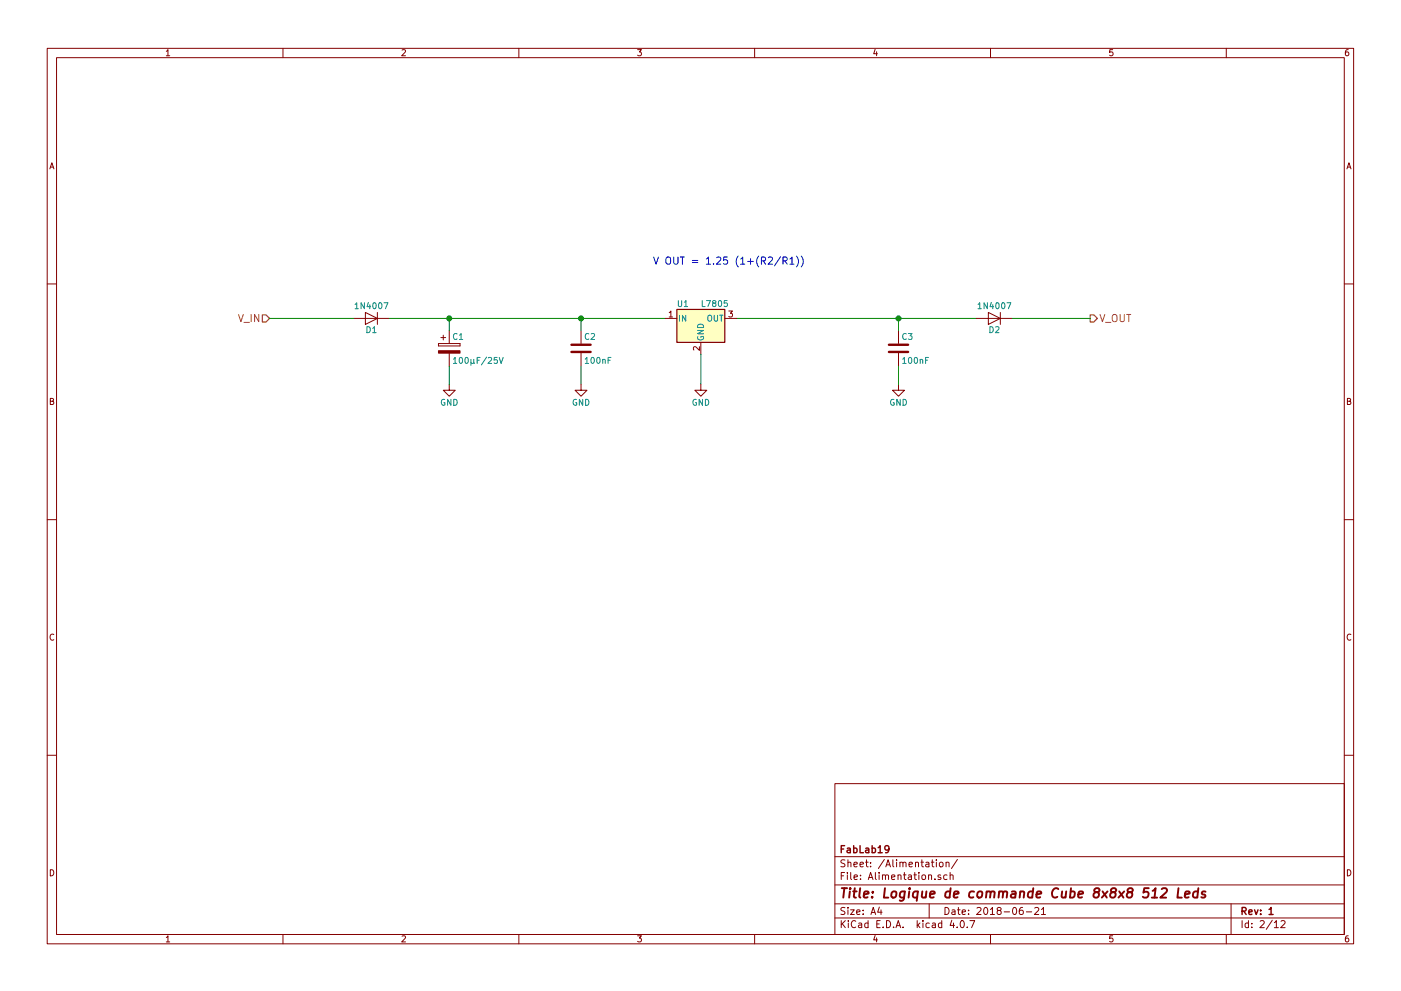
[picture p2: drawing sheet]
EESchema Schematic File Version 2
LIBS:power
LIBS:device
LIBS:switches
LIBS:relays
LIBS:motors
LIBS:transistors
LIBS:conn
LIBS:linear
LIBS:regul
LIBS:74xx
LIBS:cmos4000
LIBS:adc-dac
LIBS:memory
LIBS:xilinx
LIBS:microcontrollers
LIBS:dsp
LIBS:microchip
LIBS:analog_switches
LIBS:motorola
LIBS:texas
LIBS:intel
LIBS:audio
LIBS:interface
LIBS:digital-audio
LIBS:philips
LIBS:display
LIBS:cypress
LIBS:siliconi
LIBS:opto
LIBS:atmel
LIBS:contrib
LIBS:valves
LIBS:alex-library
LIBS:Cube-8x8x8-512_LEDS-cache
EELAYER 25 0
EELAYER END
$Descr A4 11693 8268
encoding utf-8
Sheet 2 12
Title "Logique de commande Cube 8x8x8 512 Leds"
Date "2018-06-21"
Rev "1"
Comp "FabLab19"
Comment1 ""
Comment2 ""
Comment3 ""
Comment4 ""
$EndDescr
$Comp
L D D1
U 1 1
P 3100 2650
F 0 "D1" H 3100 2750 50  0000 C CNN
F 1 "1N4007" H 3100 2550 50  0000 C CNN
F 2 "alex-library:D_DO-41_Pas12.70mm_Horizontal" H 3100 2650 50  0001 C CNN
F 3 "" H 3100 2650 50  0001 C CNN
	1    3100 2650
	-1   0    0    1   
$EndComp
$Comp
L CP C1
U 1 1
P 3750 2900
F 0 "C1" H 3775 3000 50  0000 L CNN
F 1 "100µF/25V" H 3775 2800 50  0000 L CNN
F 2 "alex-library:CP_Radial_Dia8.0mm_Pas3.50mm" H 3788 2750 50  0001 C CNN
F 3 "" H 3750 2900 50  0001 C CNN
	1    3750 2900
	1    0    0    -1  
$EndComp
$Comp
L C C2
U 1 1
P 4850 2900
F 0 "C2" H 4875 3000 50  0000 L CNN
F 1 "100nF" H 4875 2800 50  0000 L CNN
F 2 "alex-library:C-P_5.08-L_7.5-H_6-P_2.5" H 4888 2750 50  0001 C CNN
F 3 "" H 4850 2900 50  0001 C CNN
	1    4850 2900
	1    0    0    -1  
$EndComp
$Comp
L C C3
U 1 1
P 7500 2900
F 0 "C3" H 7525 3000 50  0000 L CNN
F 1 "100nF" H 7525 2800 50  0000 L CNN
F 2 "alex-library:C-P_5.08-L_7.5-H_6-P_2.5" H 7538 2750 50  0001 C CNN
F 3 "" H 7500 2900 50  0001 C CNN
	1    7500 2900
	1    0    0    -1  
$EndComp
Wire Wire Line
	3250 2650 5550 2650
Wire Wire Line
	3750 2650 3750 2750
Wire Wire Line
	4850 2650 4850 2750
Connection ~ 3750 2650
Connection ~ 4850 2650
Wire Wire Line
	6150 2650 8150 2650
$Comp
L D D2
U 1 1
P 8300 2650
F 0 "D2" H 8300 2750 50  0000 C CNN
F 1 "1N4007" H 8300 2550 50  0000 C CNN
F 2 "alex-library:D_DO-41_Pas12.70mm_Horizontal" H 8300 2650 50  0001 C CNN
F 3 "" H 8300 2650 50  0001 C CNN
	1    8300 2650
	-1   0    0    1   
$EndComp
Wire Wire Line
	7500 2650 7500 2750
Connection ~ 7500 2650
$Comp
L GND #PWR018
U 1 1
P 3750 3200
F 0 "#PWR018" H 3750 2950 50  0001 C CNN
F 1 "GND" H 3750 3050 50  0000 C CNN
F 2 "" H 3750 3200 50  0001 C CNN
F 3 "" H 3750 3200 50  0001 C CNN
	1    3750 3200
	1    0    0    -1  
$EndComp
$Comp
L GND #PWR019
U 1 1
P 4850 3200
F 0 "#PWR019" H 4850 2950 50  0001 C CNN
F 1 "GND" H 4850 3050 50  0000 C CNN
F 2 "" H 4850 3200 50  0001 C CNN
F 3 "" H 4850 3200 50  0001 C CNN
	1    4850 3200
	1    0    0    -1  
$EndComp
$Comp
L GND #PWR020
U 1 1
P 5850 3200
F 0 "#PWR020" H 5850 2950 50  0001 C CNN
F 1 "GND" H 5850 3050 50  0000 C CNN
F 2 "" H 5850 3200 50  0001 C CNN
F 3 "" H 5850 3200 50  0001 C CNN
	1    5850 3200
	1    0    0    -1  
$EndComp
$Comp
L GND #PWR021
U 1 1
P 7500 3200
F 0 "#PWR021" H 7500 2950 50  0001 C CNN
F 1 "GND" H 7500 3050 50  0000 C CNN
F 2 "" H 7500 3200 50  0001 C CNN
F 3 "" H 7500 3200 50  0001 C CNN
	1    7500 3200
	1    0    0    -1  
$EndComp
Wire Wire Line
	3750 3050 3750 3200
Wire Wire Line
	4850 3050 4850 3200
Wire Wire Line
	7500 3050 7500 3200
Text HLabel 2250 2650 0    60   Input ~ 0
V_IN
Text HLabel 9100 2650 2    60   Output ~ 0
V_OUT
Wire Wire Line
	8450 2650 9100 2650
Wire Wire Line
	2250 2650 2950 2650
Text Notes 5450 2200 0    60   ~ 0
V OUT = 1.25 (1+(R2/R1))
$Comp
L L7805 U1
U 1 1
P 5850 2650
F 0 "U1" H 5700 2775 50  0000 C CNN
F 1 "L7805" H 5850 2775 50  0000 L CNN
F 2 "alex-library:TO-220_Vertical" H 5875 2500 50  0001 L CIN
F 3 "" H 5850 2600 50  0001 C CNN
	1    5850 2650
	1    0    0    -1  
$EndComp
Wire Wire Line
	5850 2950 5850 3200
$EndSCHEMATC
